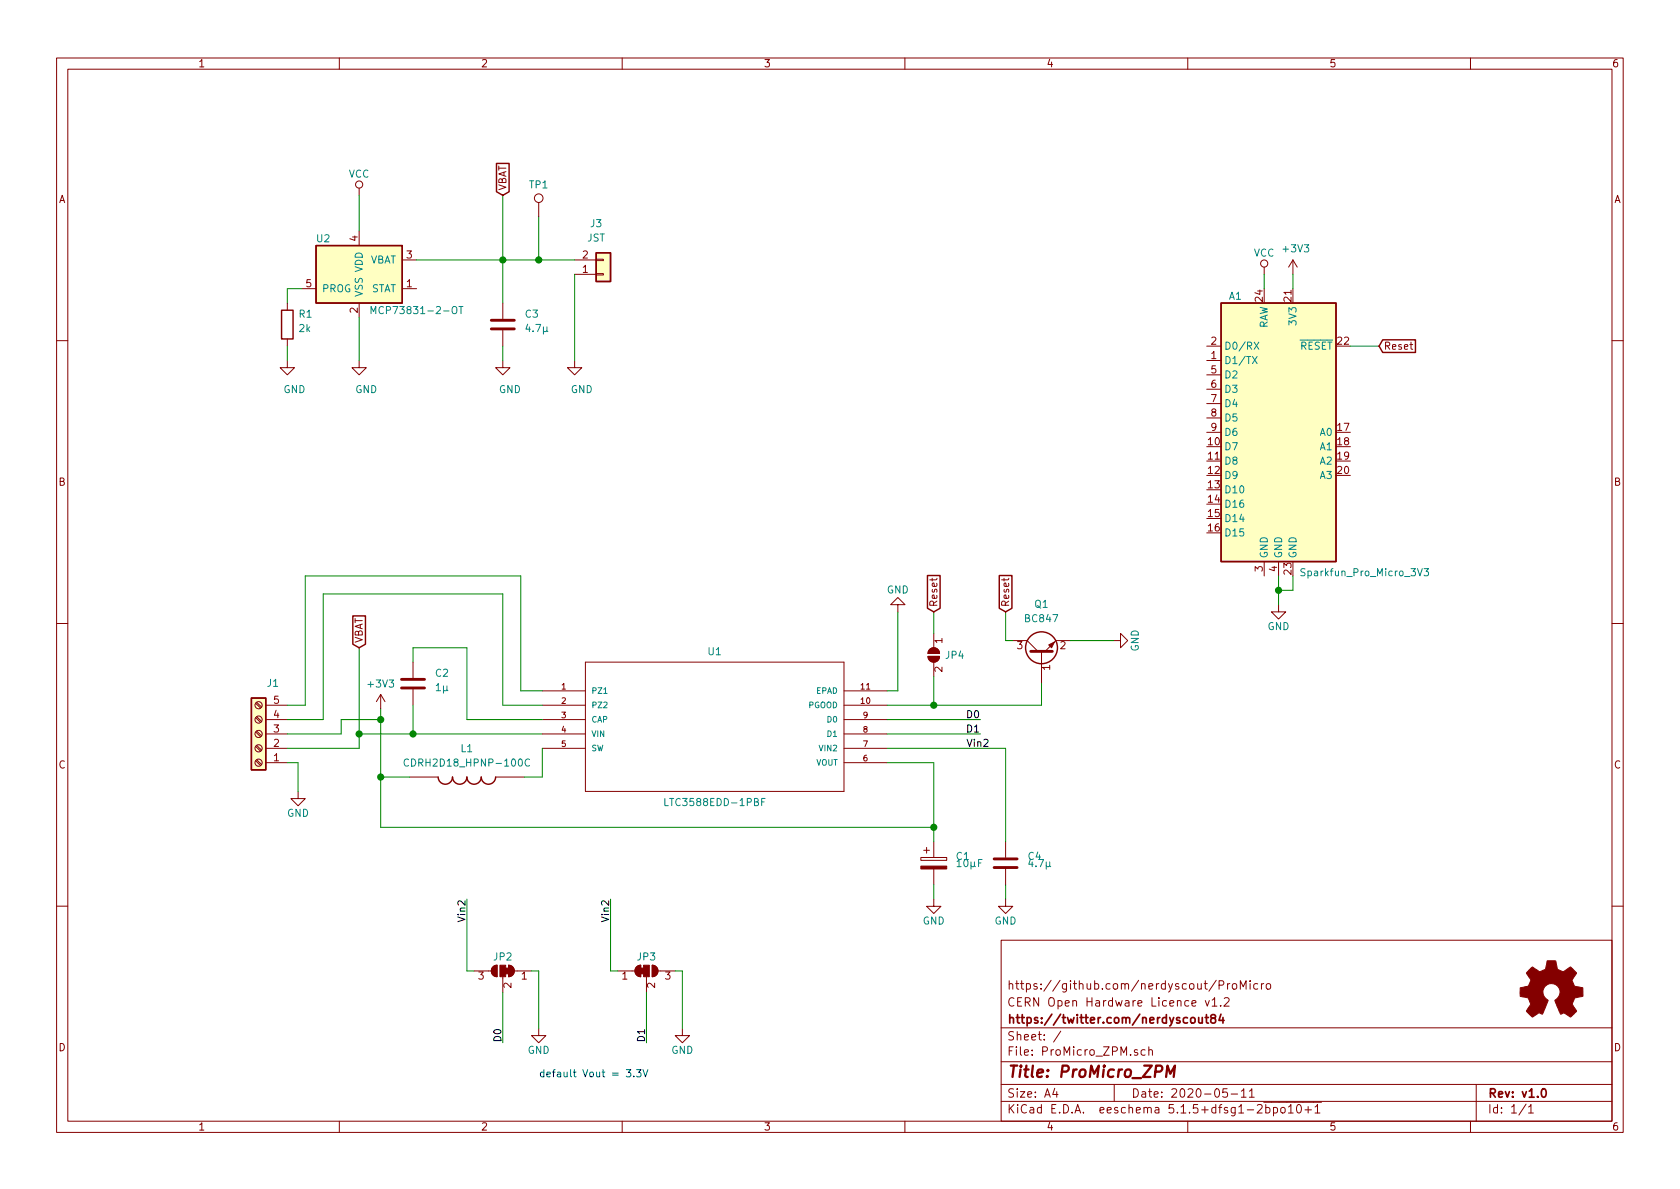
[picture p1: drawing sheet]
EESchema Schematic File Version 4
EELAYER 30 0
EELAYER END
$Descr A4 11693 8268
encoding utf-8
Sheet 1 1
Title "ProMicro_ZPM"
Date "2020-05-11"
Rev "v1.0"
Comp "https://twitter.com/nerdyscout84"
Comment1 "CERN Open Hardware Licence v1.2"
Comment2 "https://github.com/nerdyscout/ProMicro"
Comment3 ""
Comment4 ""
$EndDescr
Connection ~ 8900 4100
Wire Wire Line
	8900 4000 8900 4100
Wire Wire Line
	8900 4100 8900 4200
Wire Wire Line
	9000 1900 9000 2000
Wire Wire Line
	9000 4000 9000 4100
Wire Wire Line
	9000 4100 8900 4100
Wire Wire Line
	9400 2400 9600 2400
Text GLabel 9600 2400 2    50   Input ~ 0
Reset
$Comp
L power:+3V3 #PWR0102
U 1 1
P 9000 1900
F 0 "#PWR0102" H 9000 1750 50  0001 C CNN
F 1 "+3V3" H 9020 2080 50  0000 C CNN
F 2 "" H 9000 1900 50  0001 C CNN
F 3 "" H 9000 1900 50  0001 C CNN
	1    9000 1900
	1    0    0    -1  
$EndComp
$Comp
L power:GND #PWR0101
U 1 1
P 8900 4200
F 0 "#PWR0101" H 8900 3950 50  0001 C CNN
F 1 "GND" H 8900 4050 50  0000 C CNN
F 2 "" H 8900 4200 50  0001 C CNN
F 3 "" H 8900 4200 50  0001 C CNN
	1    8900 4200
	1    0    0    -1  
$EndComp
$Comp
L Graphic:Logo_Open_Hardware_Small LOGO1
U 1 1
P 10800 6900
F 0 "LOGO1" H 10800 7175 50  0001 C CNN
F 1 "Logo_Open_Hardware_Small" H 10800 6675 50  0001 C CNN
F 2 "Symbol:OSHW-Symbol_6.7x6mm_SilkScreen" H 10800 6900 50  0001 C CNN
F 3 "" H 10800 6900 50  0001 C CNN
	1    10800 6900
	1    0    0    -1  
$EndComp
$Comp
L LTC3588EDD-1PBF:LTC3588EDD-1PBF U1
U 1 1
P 3775 4800
F 0 "U1" H 4975 5075 50  0000 C CNN
F 1 "LTC3588EDD-1PBF" H 4975 4025 50  0000 C CNN
F 2 "Package_SO:MSOP-10-1EP_3x3mm_P0.5mm_EP1.68x1.88mm_ThermalVias" H 3775 4800 50  0001 L BNN
F 3 "Linear Technology" H 3775 4800 50  0001 L BNN
F 4 "ltc3588edd1#pbf" H 3775 4800 50  0001 L BNN "Field4"
	1    3775 4800
	1    0    0    -1  
$EndComp
$Comp
L Jumper:SolderJumper_3_Bridged12 JP2
U 1 1
P 3500 6750
F 0 "JP2" H 3500 6850 50  0000 C CNN
F 1 "SolderJumper_3_Bridged12" H 3500 6900 50  0001 C CNN
F 2 "Jumper:SolderJumper-3_P1.3mm_Bridged12_RoundedPad1.0x1.5mm" H 3500 6750 50  0001 C CNN
F 3 "~" H 3500 6750 50  0001 C CNN
	1    3500 6750
	-1   0    0    -1  
$EndComp
$Comp
L Jumper:SolderJumper_3_Bridged12 JP3
U 1 1
P 4500 6750
F 0 "JP3" H 4500 6850 50  0000 C CNN
F 1 "SolderJumper_3_Bridged12" H 4500 6900 50  0001 C CNN
F 2 "Jumper:SolderJumper-3_P1.3mm_Bridged12_RoundedPad1.0x1.5mm" H 4500 6750 50  0001 C CNN
F 3 "~" H 4500 6750 50  0001 C CNN
	1    4500 6750
	1    0    0    -1  
$EndComp
Text Label 6825 5000 2    50   ~ 0
D0
Text Label 6825 5100 2    50   ~ 0
D1
Wire Wire Line
	3500 6900 3500 7250
Wire Wire Line
	4500 6900 4500 7250
Text Label 3500 7250 1    50   ~ 0
D0
Text Label 4500 7250 1    50   ~ 0
D1
$Comp
L power:GND #PWR0104
U 1 1
P 4750 7150
F 0 "#PWR0104" H 4750 6900 50  0001 C CNN
F 1 "GND" H 4750 7000 50  0000 C CNN
F 2 "" H 4750 7150 50  0001 C CNN
F 3 "" H 4750 7150 50  0001 C CNN
	1    4750 7150
	1    0    0    -1  
$EndComp
Wire Wire Line
	4750 7150 4750 6750
Wire Wire Line
	4750 6750 4700 6750
Wire Wire Line
	4300 6750 4250 6750
Wire Wire Line
	3300 6750 3250 6750
$Comp
L power:GND #PWR0106
U 1 1
P 3750 7150
F 0 "#PWR0106" H 3750 6900 50  0001 C CNN
F 1 "GND" H 3750 7000 50  0000 C CNN
F 2 "" H 3750 7150 50  0001 C CNN
F 3 "" H 3750 7150 50  0001 C CNN
	1    3750 7150
	1    0    0    -1  
$EndComp
Wire Wire Line
	3750 7150 3750 6750
Wire Wire Line
	3750 6750 3700 6750
Text Notes 3750 7500 0    50   ~ 0
default Vout = 3.3V
$Comp
L ProMicro_ZPM-rescue:Sparkfun_Pro_Micro_3V3-MCU_Module A1
U 1 1
P 8900 3000
F 0 "A1" H 8600 3950 50  0000 C CNN
F 1 "Sparkfun_Pro_Micro_3V3" H 9500 2025 50  0000 C CNN
F 2 "Module:Sparkfun_Pro_Micro" H 8900 3000 50  0001 C CIN
F 3 "https://www.sparkfun.com/products/12587" H 8900 2000 50  0001 C CNN
	1    8900 3000
	1    0    0    -1  
$EndComp
$Comp
L power:VCC #PWR0107
U 1 1
P 8800 1900
F 0 "#PWR0107" H 8800 1750 50  0001 C CNN
F 1 "VCC" H 8800 2050 50  0000 C CNN
F 2 "" H 8800 1900 50  0001 C CNN
F 3 "" H 8800 1900 50  0001 C CNN
	1    8800 1900
	1    0    0    -1  
$EndComp
Wire Wire Line
	8800 1900 8800 2000
$Comp
L power:GND #PWR0109
U 1 1
P 2075 5500
F 0 "#PWR0109" H 2075 5250 50  0001 C CNN
F 1 "GND" H 2075 5350 50  0000 C CNN
F 2 "" H 2075 5500 50  0001 C CNN
F 3 "" H 2075 5500 50  0001 C CNN
	1    2075 5500
	1    0    0    -1  
$EndComp
Wire Wire Line
	2000 5300 2075 5300
Wire Wire Line
	2650 5750 6500 5750
Wire Wire Line
	6500 5750 6500 5300
Wire Wire Line
	6500 5300 6175 5300
$Comp
L Device:CP C1
U 1 1
P 6500 6000
F 0 "C1" H 6650 6050 50  0000 L CNN
F 1 "10µF" H 6650 6000 50  0000 L CNN
F 2 "Capacitor_SMD:CP_Elec_4x3" H 6538 5850 50  0001 C CNN
F 3 "~" H 6500 6000 50  0001 C CNN
	1    6500 6000
	1    0    0    -1  
$EndComp
$Comp
L power:GND #PWR0111
U 1 1
P 6500 6250
F 0 "#PWR0111" H 6500 6000 50  0001 C CNN
F 1 "GND" H 6500 6100 50  0000 C CNN
F 2 "" H 6500 6250 50  0001 C CNN
F 3 "" H 6500 6250 50  0001 C CNN
	1    6500 6250
	1    0    0    -1  
$EndComp
Wire Wire Line
	6500 6250 6500 6150
Wire Wire Line
	6500 5850 6500 5750
Connection ~ 6500 5750
$Comp
L Jumper:SolderJumper_2_Open JP4
U 1 1
P 6500 4550
F 0 "JP4" V 6500 4625 50  0000 L CNN
F 1 "SolderJumper_2_Open" V 6500 4650 50  0001 L CNN
F 2 "Jumper:SolderJumper-2_P1.3mm_Open_RoundedPad1.0x1.5mm" H 6500 4550 50  0001 C CNN
F 3 "~" H 6500 4550 50  0001 C CNN
	1    6500 4550
	0    1    1    0   
$EndComp
Text GLabel 6500 4250 1    50   Input ~ 0
Reset
Wire Wire Line
	6500 4250 6500 4400
Wire Wire Line
	6175 4900 6500 4900
Wire Wire Line
	6500 4700 6500 4900
Wire Wire Line
	6175 5000 6825 5000
Wire Wire Line
	6175 5100 6825 5100
$Comp
L Device:C C4
U 1 1
P 7000 6000
F 0 "C4" H 7150 6050 50  0000 L CNN
F 1 "4.7µ" H 7150 6000 50  0000 L CNN
F 2 "Capacitor_SMD:C_0603_1608Metric" H 7038 5850 50  0001 C CNN
F 3 "~" H 7000 6000 50  0001 C CNN
	1    7000 6000
	1    0    0    -1  
$EndComp
$Comp
L power:GND #PWR0108
U 1 1
P 7000 6250
F 0 "#PWR0108" H 7000 6000 50  0001 C CNN
F 1 "GND" H 7000 6100 50  0000 C CNN
F 2 "" H 7000 6250 50  0001 C CNN
F 3 "" H 7000 6250 50  0001 C CNN
	1    7000 6250
	1    0    0    -1  
$EndComp
Wire Wire Line
	7000 6250 7000 6150
Wire Wire Line
	6175 5200 7000 5200
Wire Wire Line
	7000 5200 7000 5850
$Comp
L power:GND #PWR0112
U 1 1
P 6250 4250
F 0 "#PWR0112" H 6250 4000 50  0001 C CNN
F 1 "GND" H 6250 4100 50  0000 C CNN
F 2 "" H 6250 4250 50  0001 C CNN
F 3 "" H 6250 4250 50  0001 C CNN
	1    6250 4250
	-1   0    0    1   
$EndComp
Wire Wire Line
	6250 4250 6250 4800
Wire Wire Line
	6250 4800 6175 4800
$Comp
L Device:C C2
U 1 1
P 2875 4750
F 0 "C2" H 3025 4825 50  0000 L CNN
F 1 "1µ" H 3025 4725 50  0000 L CNN
F 2 "Capacitor_SMD:C_0603_1608Metric" H 2913 4600 50  0001 C CNN
F 3 "~" H 2875 4750 50  0001 C CNN
	1    2875 4750
	1    0    0    -1  
$EndComp
Wire Wire Line
	2875 4900 2875 5100
Connection ~ 2875 5100
Wire Wire Line
	2875 5100 3775 5100
Wire Wire Line
	3775 5000 3250 5000
Wire Wire Line
	3250 5000 3250 4500
Wire Wire Line
	3250 4500 2875 4500
Wire Wire Line
	2875 4500 2875 4600
$Comp
L Battery_Management:MCP73831-2-OT U2
U 1 1
P 2500 1900
F 0 "U2" H 2250 2150 50  0000 C CNN
F 1 "MCP73831-2-OT" H 2900 1650 50  0000 C CNN
F 2 "Package_TO_SOT_SMD:SOT-23-5" H 2550 1650 50  0001 L CIN
F 3 "http://ww1.microchip.com/downloads/en/DeviceDoc/20001984g.pdf" H 2350 1850 50  0001 C CNN
	1    2500 1900
	1    0    0    -1  
$EndComp
$Comp
L Device:R R1
U 1 1
P 2000 2250
F 0 "R1" H 2075 2325 50  0000 L CNN
F 1 "2k" H 2075 2225 50  0000 L CNN
F 2 "Resistor_SMD:R_0603_1608Metric" V 1930 2250 50  0001 C CNN
F 3 "~" H 2000 2250 50  0001 C CNN
	1    2000 2250
	1    0    0    -1  
$EndComp
$Comp
L power:GND #PWR0113
U 1 1
P 2500 2500
F 0 "#PWR0113" H 2500 2250 50  0001 C CNN
F 1 "GND" H 2550 2300 50  0000 C CNN
F 2 "" H 2500 2500 50  0001 C CNN
F 3 "" H 2500 2500 50  0001 C CNN
	1    2500 2500
	1    0    0    -1  
$EndComp
Wire Wire Line
	2500 2500 2500 2200
$Comp
L power:GND #PWR0114
U 1 1
P 2000 2500
F 0 "#PWR0114" H 2000 2250 50  0001 C CNN
F 1 "GND" H 2050 2300 50  0000 C CNN
F 2 "" H 2000 2500 50  0001 C CNN
F 3 "" H 2000 2500 50  0001 C CNN
	1    2000 2500
	1    0    0    -1  
$EndComp
Wire Wire Line
	2000 2100 2000 2000
Wire Wire Line
	2000 2000 2100 2000
Wire Wire Line
	2000 2500 2000 2400
$Comp
L Device:C C3
U 1 1
P 3500 2250
F 0 "C3" H 3650 2325 50  0000 L CNN
F 1 "4.7µ" H 3650 2225 50  0000 L CNN
F 2 "Capacitor_SMD:C_0603_1608Metric" H 3538 2100 50  0001 C CNN
F 3 "~" H 3500 2250 50  0001 C CNN
	1    3500 2250
	1    0    0    -1  
$EndComp
$Comp
L power:GND #PWR0115
U 1 1
P 3500 2500
F 0 "#PWR0115" H 3500 2250 50  0001 C CNN
F 1 "GND" H 3550 2300 50  0000 C CNN
F 2 "" H 3500 2500 50  0001 C CNN
F 3 "" H 3500 2500 50  0001 C CNN
	1    3500 2500
	1    0    0    -1  
$EndComp
Wire Wire Line
	3500 2400 3500 2500
Wire Wire Line
	3500 2100 3500 1800
$Comp
L power:VCC #PWR0116
U 1 1
P 2500 1350
F 0 "#PWR0116" H 2500 1200 50  0001 C CNN
F 1 "VCC" H 2500 1500 50  0000 C CNN
F 2 "" H 2500 1350 50  0001 C CNN
F 3 "" H 2500 1350 50  0001 C CNN
	1    2500 1350
	1    0    0    -1  
$EndComp
Wire Wire Line
	2500 1350 2500 1600
Text GLabel 3500 1350 1    50   Input ~ 0
VBAT
Wire Wire Line
	3500 1800 2900 1800
Wire Wire Line
	3500 1350 3500 1800
Connection ~ 3500 1800
$Comp
L Connector_Generic:Conn_01x02 J3
U 1 1
P 4200 1900
F 0 "J3" H 4150 1550 50  0000 C CNN
F 1 "JST" H 4150 1650 50  0000 C CNN
F 2 "Connector_JST:JST_PH_S2B-PH-SM4-TB_1x02-1MP_P2.00mm_Horizontal" H 4200 1900 50  0001 C CNN
F 3 "~" H 4200 1900 50  0001 C CNN
	1    4200 1900
	1    0    0    1   
$EndComp
Wire Wire Line
	3500 1800 3750 1800
$Comp
L power:GND #PWR0117
U 1 1
P 4000 2500
F 0 "#PWR0117" H 4000 2250 50  0001 C CNN
F 1 "GND" H 4050 2300 50  0000 C CNN
F 2 "" H 4000 2500 50  0001 C CNN
F 3 "" H 4000 2500 50  0001 C CNN
	1    4000 2500
	1    0    0    -1  
$EndComp
Wire Wire Line
	4000 1900 4000 2500
Text GLabel 2500 4500 1    50   Input ~ 0
VBAT
Wire Wire Line
	2500 4500 2500 5100
Wire Wire Line
	2500 5100 2875 5100
Wire Wire Line
	3775 5400 3775 5200
Wire Wire Line
	2075 5500 2075 5300
$Comp
L Connector:Screw_Terminal_01x05 J1
U 1 1
P 1800 5100
F 0 "J1" H 1700 4750 50  0000 C CNN
F 1 "Screw_Terminal_01x05" H 1675 4750 50  0001 C CNN
F 2 "TerminalBlock_TE-Connectivity:TerminalBlock_TE_282834-5_1x05_P2.54mm_Horizontal" H 1800 5100 50  0001 C CNN
F 3 "~" H 1800 5100 50  0001 C CNN
	1    1800 5100
	-1   0    0    1   
$EndComp
Wire Wire Line
	3775 4900 3500 4900
Wire Wire Line
	3500 4900 3500 4125
Wire Wire Line
	3500 4125 2250 4125
Wire Wire Line
	2250 4125 2250 5000
Wire Wire Line
	2250 5000 2000 5000
Wire Wire Line
	2000 4900 2125 4900
Wire Wire Line
	2125 4900 2125 4000
Wire Wire Line
	2125 4000 3625 4000
Wire Wire Line
	3625 4000 3625 4800
Wire Wire Line
	3625 4800 3775 4800
Text Label 6725 5200 0    50   ~ 0
Vin2
Text Label 4250 6250 3    50   ~ 0
Vin2
Wire Wire Line
	3250 6250 3250 6750
Wire Wire Line
	4250 6250 4250 6750
Text Label 3250 6250 3    50   ~ 0
Vin2
$Comp
L Transistor_BJT:BC847 Q1
U 1 1
P 7250 4550
F 0 "Q1" V 7600 4550 50  0000 C CNN
F 1 "BC847" V 7500 4550 50  0000 C CNN
F 2 "Package_TO_SOT_SMD:SOT-23" H 7450 4475 50  0001 L CIN
F 3 "http://www.infineon.com/dgdl/Infineon-BC847SERIES_BC848SERIES_BC849SERIES_BC850SERIES-DS-v01_01-en.pdf?fileId=db3a304314dca389011541d4630a1657" H 7250 4550 50  0001 L CNN
	1    7250 4550
	0    -1   -1   0   
$EndComp
Wire Wire Line
	7250 4750 7250 4900
Wire Wire Line
	7250 4900 6500 4900
Connection ~ 6500 4900
Text GLabel 7000 4250 1    50   Input ~ 0
Reset
Wire Wire Line
	7050 4450 7000 4450
Wire Wire Line
	7000 4450 7000 4250
$Comp
L power:GND #PWR0105
U 1 1
P 7750 4450
F 0 "#PWR0105" H 7750 4200 50  0001 C CNN
F 1 "GND" H 7750 4300 50  0000 C CNN
F 2 "" H 7750 4450 50  0001 C CNN
F 3 "" H 7750 4450 50  0001 C CNN
	1    7750 4450
	0    -1   -1   0   
$EndComp
Wire Wire Line
	7750 4450 7450 4450
$Comp
L Connector:TestPoint TP1
U 1 1
P 3750 1500
F 0 "TP1" H 3750 1725 50  0000 C CNN
F 1 "TestPoint" H 3850 1525 50  0001 L CNN
F 2 "TestPoint:TestPoint_Pad_D2.5mm" H 3950 1500 50  0001 C CNN
F 3 "~" H 3950 1500 50  0001 C CNN
	1    3750 1500
	1    0    0    -1  
$EndComp
Wire Wire Line
	3750 1500 3750 1800
Connection ~ 3750 1800
Wire Wire Line
	3750 1800 4000 1800
$Comp
L CDRH2D18_HPNP-100NC:CDRH2D18_HPNP-100NC L1
U 1 1
P 3250 5400
F 0 "L1" H 3250 5600 50  0000 C CNN
F 1 "CDRH2D18_HPNP-100C" H 3250 5500 50  0000 C CNN
F 2 "ZPM:HPNP-100NC" H 3250 5400 50  0001 L BNN
F 3 "" H 3250 5400 50  0001 L BNN
F 4 "Manufacturer Recommendations" H 3250 5400 50  0001 L BNN "Field4"
F 5 "7-Jan-14" H 3250 5400 50  0001 L BNN "Field5"
F 6 "Sumida America Components Inc." H 3250 5400 50  0001 L BNN "Field6"
	1    3250 5400
	1    0    0    -1  
$EndComp
Wire Wire Line
	3775 5400 3650 5400
Connection ~ 2650 5400
Wire Wire Line
	2650 5400 2650 5750
$Comp
L power:+3V3 #PWR0103
U 1 1
P 2650 4925
F 0 "#PWR0103" H 2650 4775 50  0001 C CNN
F 1 "+3V3" H 2650 5100 50  0000 C CNN
F 2 "" H 2650 4925 50  0001 C CNN
F 3 "" H 2650 4925 50  0001 C CNN
	1    2650 4925
	1    0    0    -1  
$EndComp
Wire Wire Line
	2650 5400 2850 5400
Wire Wire Line
	2650 4925 2650 5000
Wire Wire Line
	2000 5200 2500 5200
Wire Wire Line
	2500 5200 2500 5100
Connection ~ 2500 5100
Wire Wire Line
	2000 5100 2375 5100
Wire Wire Line
	2375 5100 2375 5000
Wire Wire Line
	2375 5000 2650 5000
Connection ~ 2650 5000
Wire Wire Line
	2650 5000 2650 5400
$EndSCHEMATC
